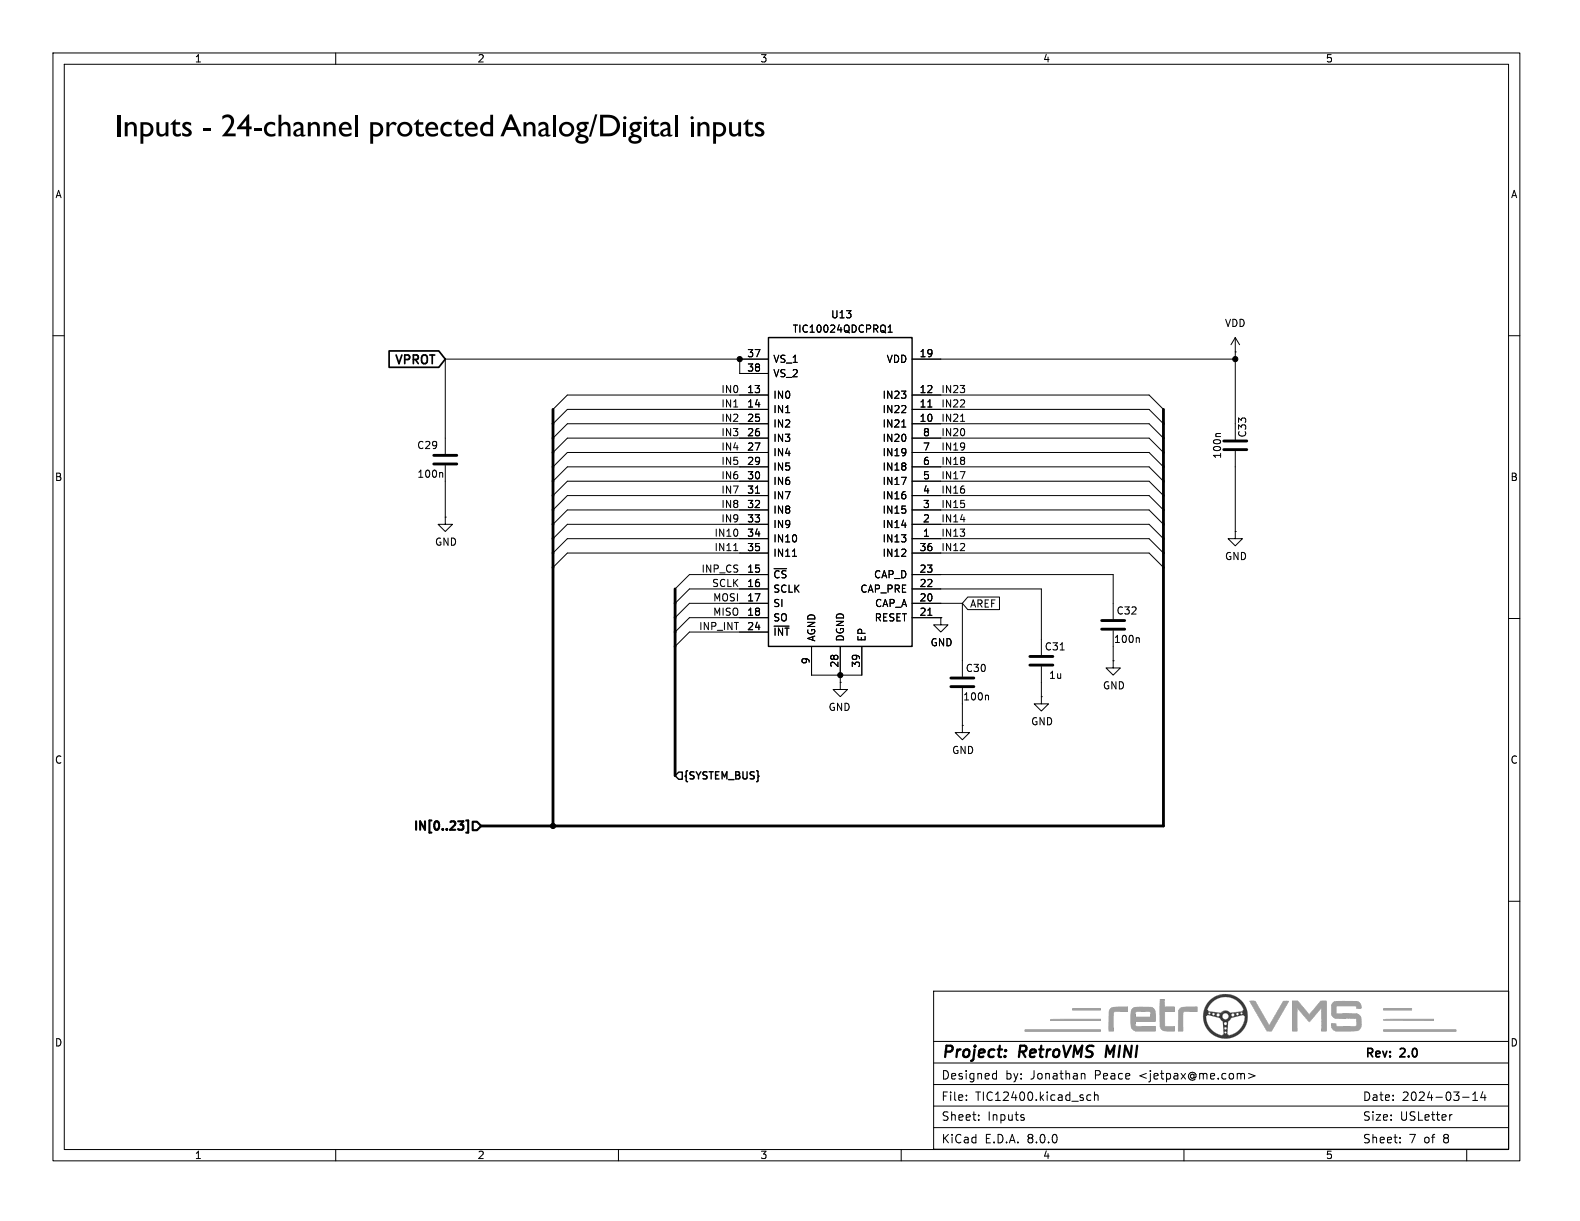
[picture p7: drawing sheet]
(kicad_sch
 (version 20231120)
 (generator "eeschema")
 (generator_version "8.0")
 (paper "USLetter")
 (title_block
  (title "RetroVMS MINI")
  (date "2024-03-14")
  (rev "2.0")
  (company "retrovms.com")
  (comment 1 "Jonathan Peace")
  (comment 2 "jetpax"))
 (lib_symbols
  (symbol "Device:C"
   (pin_numbers hide)
   (pin_names
    (offset 0.254)) (exclude_from_sim no) (in_bom yes) (on_board yes)
   (property "Reference" "C" (at 0.635 2.54 0) (effects (font (size 1.27 1.27)) (justify left)))
   (property "Value" "C" (at 0.635 -2.54 0) (effects (font (size 1.27 1.27)) (justify left)))
   (property "Footprint" "" (at 0.9652 -3.81 0) (effects (font (size 1.27 1.27)) (hide yes)))
   (property "Datasheet" "~" (at 0 0 0) (effects (font (size 1.27 1.27)) (hide yes)))
   (property "Description" "Unpolarized capacitor" (at 0 0 0) (effects (font (size 1.27 1.27)) (hide yes)))
   (symbol "C_0_1"
    (polyline (pts (xy -2.032 -0.762) (xy 2.032 -0.762)) (stroke (width 0.508) (type default)) (fill (type none)))
    (polyline (pts (xy -2.032 0.762) (xy 2.032 0.762)) (stroke (width 0.508) (type default)) (fill (type none))))
   (symbol "C_1_1"
    (pin passive line (at 0 3.81 270) (length 2.794) (name "~" (effects (font (size 1.27 1.27)))) (number "1" (effects (font (size 1.27 1.27)))))
    (pin passive line (at 0 -3.81 90) (length 2.794) (name "~" (effects (font (size 1.27 1.27)))) (number "2" (effects (font (size 1.27 1.27)))))))
  (symbol "RetroVMS:TIC12400DCPR"
   (pin_names
    (offset 0.762)) (exclude_from_sim no) (in_bom yes) (on_board yes)
   (property "Reference" "U*" (at 31.75 7.62 0) (effects (font (size 1.27 1.27)) (justify left)))
   (property "Value" "TIC12400DCPR" (at 31.75 5.08 0) (effects (font (size 1.27 1.27)) (justify left)))
   (property "Footprint" "SOP50P640X120-39N" (at 31.75 2.54 0) (effects (font (size 1.27 1.27)) (justify left) (hide yes)))
   (property "Datasheet" "http://www.ti.com/lit/gpn/tic12400" (at 31.75 0 0) (effects (font (size 1.27 1.27)) (justify left) (hide yes)))
   (property "Description" "24-Input Sensor Monitor With SPI Interface" (at 31.75 -2.54 0) (effects (font (size 1.27 1.27)) (justify left) (hide yes)))
   (property "Height" "1.2" (at 31.75 -5.08 0) (effects (font (size 1.27 1.27)) (justify left) (hide yes)))
   (property "Mouser Part Number" "595-TIC12400DCPR" (at 31.75 -7.62 0) (effects (font (size 1.27 1.27)) (justify left) (hide yes)))
   (property "Mouser Price/Stock" "https://www.mouser.co.uk/ProductDetail/Texas-Instruments/TIC12400DCPR?qs=1mbolxNpo8eZDVFvCZLlfw%3D%3D" (at 31.75 -10.16 0) (effects (font (size 1.27 1.27)) (justify left) (hide yes)))
   (property "Manufacturer_Name" "Texas Instruments" (at 31.75 -12.7 0) (effects (font (size 1.27 1.27)) (justify left) (hide yes)))
   (property "Manufacturer_Part_Number" "TIC12400DCPR" (at 31.75 -15.24 0) (effects (font (size 1.27 1.27)) (justify left) (hide yes)))
   (symbol "TIC12400DCPR_1_1"
    (rectangle (start -12.7 26.67) (end 12.7 -27.94) (stroke (width 0.254) (type default)) (fill (type background)))
    (pin passive line (at 17.78 -8.89 180) (length 5.08) (name "IN13" (effects (font (size 1.27 1.27)))) (number "1" (effects (font (size 1.27 1.27)))))
    (pin passive line (at 17.78 11.43 180) (length 5.08) (name "IN21" (effects (font (size 1.27 1.27)))) (number "10" (effects (font (size 1.27 1.27)))))
    (pin passive line (at 17.78 13.97 180) (length 5.08) (name "IN22" (effects (font (size 1.27 1.27)))) (number "11" (effects (font (size 1.27 1.27)))))
    (pin passive line (at 17.78 16.51 180) (length 5.08) (name "IN23" (effects (font (size 1.27 1.27)))) (number "12" (effects (font (size 1.27 1.27)))))
    (pin passive line (at -17.78 16.51 0) (length 5.08) (name "IN0" (effects (font (size 1.27 1.27)))) (number "13" (effects (font (size 1.27 1.27)))))
    (pin passive line (at -17.78 13.97 0) (length 5.08) (name "IN1" (effects (font (size 1.27 1.27)))) (number "14" (effects (font (size 1.27 1.27)))))
    (pin passive line (at -17.78 -15.24 0) (length 5.08) (name "~{CS}" (effects (font (size 1.27 1.27)))) (number "15" (effects (font (size 1.27 1.27)))))
    (pin passive line (at -17.78 -17.78 0) (length 5.08) (name "SCLK" (effects (font (size 1.27 1.27)))) (number "16" (effects (font (size 1.27 1.27)))))
    (pin passive line (at -17.78 -20.32 0) (length 5.08) (name "SI" (effects (font (size 1.27 1.27)))) (number "17" (effects (font (size 1.27 1.27)))))
    (pin passive line (at -17.78 -22.86 0) (length 5.08) (name "SO" (effects (font (size 1.27 1.27)))) (number "18" (effects (font (size 1.27 1.27)))))
    (pin power_in line (at 17.78 22.86 180) (length 5.08) (name "VDD" (effects (font (size 1.27 1.27)))) (number "19" (effects (font (size 1.27 1.27)))))
    (pin passive line (at 17.78 -6.35 180) (length 5.08) (name "IN14" (effects (font (size 1.27 1.27)))) (number "2" (effects (font (size 1.27 1.27)))))
    (pin passive line (at 17.78 -20.32 180) (length 5.08) (name "CAP_A" (effects (font (size 1.27 1.27)))) (number "20" (effects (font (size 1.27 1.27)))))
    (pin passive line (at 17.78 -22.86 180) (length 5.08) (name "RESET" (effects (font (size 1.27 1.27)))) (number "21" (effects (font (size 1.27 1.27)))))
    (pin passive line (at 17.78 -17.78 180) (length 5.08) (name "CAP_PRE" (effects (font (size 1.27 1.27)))) (number "22" (effects (font (size 1.27 1.27)))))
    (pin passive line (at 17.78 -15.24 180) (length 5.08) (name "CAP_D" (effects (font (size 1.27 1.27)))) (number "23" (effects (font (size 1.27 1.27)))))
    (pin passive line (at -17.78 -25.4 0) (length 5.08) (name "~{INT}" (effects (font (size 1.27 1.27)))) (number "24" (effects (font (size 1.27 1.27)))))
    (pin passive line (at -17.78 11.43 0) (length 5.08) (name "IN2" (effects (font (size 1.27 1.27)))) (number "25" (effects (font (size 1.27 1.27)))))
    (pin passive line (at -17.78 8.89 0) (length 5.08) (name "IN3" (effects (font (size 1.27 1.27)))) (number "26" (effects (font (size 1.27 1.27)))))
    (pin passive line (at -17.78 6.35 0) (length 5.08) (name "IN4" (effects (font (size 1.27 1.27)))) (number "27" (effects (font (size 1.27 1.27)))))
    (pin passive line (at 0 -33.02 90) (length 5.08) (name "DGND" (effects (font (size 1.27 1.27)))) (number "28" (effects (font (size 1.27 1.27)))))
    (pin passive line (at -17.78 3.81 0) (length 5.08) (name "IN5" (effects (font (size 1.27 1.27)))) (number "29" (effects (font (size 1.27 1.27)))))
    (pin passive line (at 17.78 -3.81 180) (length 5.08) (name "IN15" (effects (font (size 1.27 1.27)))) (number "3" (effects (font (size 1.27 1.27)))))
    (pin passive line (at -17.78 1.27 0) (length 5.08) (name "IN6" (effects (font (size 1.27 1.27)))) (number "30" (effects (font (size 1.27 1.27)))))
    (pin passive line (at -17.78 -1.27 0) (length 5.08) (name "IN7" (effects (font (size 1.27 1.27)))) (number "31" (effects (font (size 1.27 1.27)))))
    (pin passive line (at -17.78 -3.81 0) (length 5.08) (name "IN8" (effects (font (size 1.27 1.27)))) (number "32" (effects (font (size 1.27 1.27)))))
    (pin passive line (at -17.78 -6.35 0) (length 5.08) (name "IN9" (effects (font (size 1.27 1.27)))) (number "33" (effects (font (size 1.27 1.27)))))
    (pin passive line (at -17.78 -8.89 0) (length 5.08) (name "IN10" (effects (font (size 1.27 1.27)))) (number "34" (effects (font (size 1.27 1.27)))))
    (pin passive line (at -17.78 -11.43 0) (length 5.08) (name "IN11" (effects (font (size 1.27 1.27)))) (number "35" (effects (font (size 1.27 1.27)))))
    (pin passive line (at 17.78 -11.43 180) (length 5.08) (name "IN12" (effects (font (size 1.27 1.27)))) (number "36" (effects (font (size 1.27 1.27)))))
    (pin power_in line (at -17.78 22.86 0) (length 5.08) (name "VS_1" (effects (font (size 1.27 1.27)))) (number "37" (effects (font (size 1.27 1.27)))))
    (pin power_in line (at -17.78 20.32 0) (length 5.08) (name "VS_2" (effects (font (size 1.27 1.27)))) (number "38" (effects (font (size 1.27 1.27)))))
    (pin passive line (at 3.81 -33.02 90) (length 5.08) (name "EP" (effects (font (size 1.27 1.27)))) (number "39" (effects (font (size 1.27 1.27)))))
    (pin passive line (at 17.78 -1.27 180) (length 5.08) (name "IN16" (effects (font (size 1.27 1.27)))) (number "4" (effects (font (size 1.27 1.27)))))
    (pin passive line (at 17.78 1.27 180) (length 5.08) (name "IN17" (effects (font (size 1.27 1.27)))) (number "5" (effects (font (size 1.27 1.27)))))
    (pin passive line (at 17.78 3.81 180) (length 5.08) (name "IN18" (effects (font (size 1.27 1.27)))) (number "6" (effects (font (size 1.27 1.27)))))
    (pin passive line (at 17.78 6.35 180) (length 5.08) (name "IN19" (effects (font (size 1.27 1.27)))) (number "7" (effects (font (size 1.27 1.27)))))
    (pin passive line (at 17.78 8.89 180) (length 5.08) (name "IN20" (effects (font (size 1.27 1.27)))) (number "8" (effects (font (size 1.27 1.27)))))
    (pin passive line (at -5.08 -33.02 90) (length 5.08) (name "AGND" (effects (font (size 1.27 1.27)))) (number "9" (effects (font (size 1.27 1.27)))))))
  (symbol "power:GND"
   (power)
   (pin_numbers hide)
   (pin_names
    (offset 0) hide) (exclude_from_sim no) (in_bom yes) (on_board yes)
   (property "Reference" "#PWR" (at 0 -6.35 0) (effects (font (size 1.27 1.27)) (hide yes)))
   (property "Value" "GND" (at 0 -3.81 0) (effects (font (size 1.27 1.27))))
   (property "Footprint" "" (at 0 0 0) (effects (font (size 1.27 1.27)) (hide yes)))
   (property "Datasheet" "" (at 0 0 0) (effects (font (size 1.27 1.27)) (hide yes)))
   (property "Description" "Power symbol creates a global label with name \"GND\" , ground" (at 0 0 0) (effects (font (size 1.27 1.27)) (hide yes)))
   (symbol "GND_0_1"
    (polyline (pts (xy 0 0) (xy 0 -1.27) (xy 1.27 -1.27) (xy 0 -2.54) (xy -1.27 -1.27) (xy 0 -1.27)) (stroke (width 0) (type default)) (fill (type none))))
   (symbol "GND_1_1"
    (pin power_in line (at 0 0 270) (length 0) (name "~" (effects (font (size 1.27 1.27)))) (number "1" (effects (font (size 1.27 1.27)))))))
  (symbol "power:VDD"
   (power)
   (pin_numbers hide)
   (pin_names
    (offset 0) hide) (exclude_from_sim no) (in_bom yes) (on_board yes)
   (property "Reference" "#PWR" (at 0 -3.81 0) (effects (font (size 1.27 1.27)) (hide yes)))
   (property "Value" "VDD" (at 0 3.556 0) (effects (font (size 1.27 1.27))))
   (property "Footprint" "" (at 0 0 0) (effects (font (size 1.27 1.27)) (hide yes)))
   (property "Datasheet" "" (at 0 0 0) (effects (font (size 1.27 1.27)) (hide yes)))
   (property "Description" "Power symbol creates a global label with name \"VDD\"" (at 0 0 0) (effects (font (size 1.27 1.27)) (hide yes)))
   (symbol "VDD_0_1"
    (polyline (pts (xy -0.762 1.27) (xy 0 2.54)) (stroke (width 0) (type default)) (fill (type none)))
    (polyline (pts (xy 0 0) (xy 0 2.54)) (stroke (width 0) (type default)) (fill (type none)))
    (polyline (pts (xy 0 2.54) (xy 0.762 1.27)) (stroke (width 0) (type default)) (fill (type none))))
   (symbol "VDD_1_1"
    (pin power_in line (at 0 0 90) (length 0) (name "~" (effects (font (size 1.27 1.27)))) (number "1" (effects (font (size 1.27 1.27))))))))
 (junction
  (at 148.59 119.38)
  (diameter 0)
  (color 0 0 0 0))
 (junction
  (at 97.79 146.05)
  (diameter 0)
  (color 0 0 0 0))
 (junction
  (at 130.81 63.5)
  (diameter 0)
  (color 0 0 0 0))
 (junction
  (at 218.44 63.5)
  (diameter 0)
  (color 0 0 0 0))
 (bus_entry
  (at 97.79 82.55)
  (size 2.54 -2.54)
  (stroke (width 0) (type default)))
 (bus_entry
  (at 203.2 82.55)
  (size 2.54 2.54)
  (stroke (width 0) (type default)))
 (bus_entry
  (at 203.2 90.17)
  (size 2.54 2.54)
  (stroke (width 0) (type default)))
 (bus_entry
  (at 203.2 92.71)
  (size 2.54 2.54)
  (stroke (width 0) (type default)))
 (bus_entry
  (at 97.79 85.09)
  (size 2.54 -2.54)
  (stroke (width 0) (type default)))
 (bus_entry
  (at 203.2 80.01)
  (size 2.54 2.54)
  (stroke (width 0) (type default)))
 (bus_entry
  (at 203.2 77.47)
  (size 2.54 2.54)
  (stroke (width 0) (type default)))
 (bus_entry
  (at 119.38 114.3)
  (size 2.54 -2.54)
  (stroke (width 0) (type default)))
 (bus_entry
  (at 97.79 100.33)
  (size 2.54 -2.54)
  (stroke (width 0) (type default)))
 (bus_entry
  (at 203.2 97.79)
  (size 2.54 2.54)
  (stroke (width 0) (type default)))
 (bus_entry
  (at 97.79 87.63)
  (size 2.54 -2.54)
  (stroke (width 0) (type default)))
 (bus_entry
  (at 97.79 77.47)
  (size 2.54 -2.54)
  (stroke (width 0) (type default)))
 (bus_entry
  (at 97.79 92.71)
  (size 2.54 -2.54)
  (stroke (width 0) (type default)))
 (bus_entry
  (at 97.79 80.01)
  (size 2.54 -2.54)
  (stroke (width 0) (type default)))
 (bus_entry
  (at 97.79 90.17)
  (size 2.54 -2.54)
  (stroke (width 0) (type default)))
 (bus_entry
  (at 203.2 87.63)
  (size 2.54 2.54)
  (stroke (width 0) (type default)))
 (bus_entry
  (at 203.2 72.39)
  (size 2.54 2.54)
  (stroke (width 0) (type default)))
 (bus_entry
  (at 119.38 109.22)
  (size 2.54 -2.54)
  (stroke (width 0) (type default)))
 (bus_entry
  (at 203.2 74.93)
  (size 2.54 2.54)
  (stroke (width 0) (type default)))
 (bus_entry
  (at 119.38 111.76)
  (size 2.54 -2.54)
  (stroke (width 0) (type default)))
 (bus_entry
  (at 203.2 95.25)
  (size 2.54 2.54)
  (stroke (width 0) (type default)))
 (bus_entry
  (at 97.79 72.39)
  (size 2.54 -2.54)
  (stroke (width 0) (type default)))
 (bus_entry
  (at 119.38 104.14)
  (size 2.54 -2.54)
  (stroke (width 0) (type default)))
 (bus_entry
  (at 119.38 106.68)
  (size 2.54 -2.54)
  (stroke (width 0) (type default)))
 (bus_entry
  (at 97.79 97.79)
  (size 2.54 -2.54)
  (stroke (width 0) (type default)))
 (bus_entry
  (at 203.2 69.85)
  (size 2.54 2.54)
  (stroke (width 0) (type default)))
 (bus_entry
  (at 100.33 72.39)
  (size -2.54 2.54)
  (stroke (width 0) (type default)))
 (bus_entry
  (at 97.79 95.25)
  (size 2.54 -2.54)
  (stroke (width 0) (type default)))
 (bus_entry
  (at 203.2 85.09)
  (size 2.54 2.54)
  (stroke (width 0) (type default)))
 (wire
  (pts (xy 100.33 90.17) (xy 130.81 90.17))
  (stroke (width 0) (type default)))
 (wire
  (pts (xy 166.37 63.5) (xy 218.44 63.5))
  (stroke (width 0) (type default)))
 (bus
  (pts (xy 85.09 146.05) (xy 97.79 146.05))
  (stroke (width 0.5) (type default)))
 (bus
  (pts (xy 205.74 95.25) (xy 205.74 97.79))
  (stroke (width 0.5) (type default)))
 (wire
  (pts (xy 166.37 106.68) (xy 170.18 106.68))
  (stroke (width 0) (type default)))
 (wire
  (pts (xy 184.15 104.14) (xy 184.15 113.03))
  (stroke (width 0) (type default)))
 (wire
  (pts (xy 100.33 95.25) (xy 130.81 95.25))
  (stroke (width 0) (type default)))
 (wire
  (pts (xy 218.44 62.23) (xy 218.44 63.5))
  (stroke (width 0) (type default)))
 (bus
  (pts (xy 97.79 72.39) (xy 97.79 74.93))
  (stroke (width 0.5) (type default)))
 (bus
  (pts (xy 119.38 109.22) (xy 119.38 111.76))
  (stroke (width 0.5) (type default)))
 (bus
  (pts (xy 97.79 90.17) (xy 97.79 92.71))
  (stroke (width 0.5) (type default)))
 (bus
  (pts (xy 97.79 82.55) (xy 97.79 85.09))
  (stroke (width 0.5) (type default)))
 (wire
  (pts (xy 184.15 120.65) (xy 184.15 123.19))
  (stroke (width 0) (type default)))
 (wire
  (pts (xy 166.37 85.09) (xy 203.2 85.09))
  (stroke (width 0) (type default)))
 (wire
  (pts (xy 148.59 119.38) (xy 152.4 119.38))
  (stroke (width 0) (type default)))
 (wire
  (pts (xy 166.37 69.85) (xy 203.2 69.85))
  (stroke (width 0) (type default)))
 (bus
  (pts (xy 205.74 87.63) (xy 205.74 90.17))
  (stroke (width 0.5) (type default)))
 (wire
  (pts (xy 166.37 90.17) (xy 203.2 90.17))
  (stroke (width 0) (type default)))
 (bus
  (pts (xy 97.79 77.47) (xy 97.79 80.01))
  (stroke (width 0.5) (type default)))
 (wire
  (pts (xy 130.81 63.5) (xy 130.81 66.04))
  (stroke (width 0) (type default)))
 (bus
  (pts (xy 205.74 90.17) (xy 205.74 92.71))
  (stroke (width 0.5) (type default)))
 (wire
  (pts (xy 121.92 101.6) (xy 130.81 101.6))
  (stroke (width 0) (type default)))
 (wire
  (pts (xy 170.18 106.68) (xy 170.18 116.84))
  (stroke (width 0) (type default)))
 (bus
  (pts (xy 97.79 97.79) (xy 97.79 100.33))
  (stroke (width 0.5) (type default)))
 (bus
  (pts (xy 119.38 114.3) (xy 119.38 137.16))
  (stroke (width 0.5) (type default)))
 (wire
  (pts (xy 100.33 92.71) (xy 130.81 92.71))
  (stroke (width 0) (type default)))
 (bus
  (pts (xy 119.38 106.68) (xy 119.38 109.22))
  (stroke (width 0.5) (type default)))
 (wire
  (pts (xy 121.92 111.76) (xy 130.81 111.76))
  (stroke (width 0) (type default)))
 (wire
  (pts (xy 218.44 82.55) (xy 218.44 93.98))
  (stroke (width 0) (type default)))
 (bus
  (pts (xy 97.79 85.09) (xy 97.79 87.63))
  (stroke (width 0.5) (type default)))
 (wire
  (pts (xy 121.92 104.14) (xy 130.81 104.14))
  (stroke (width 0) (type default)))
 (wire
  (pts (xy 100.33 97.79) (xy 130.81 97.79))
  (stroke (width 0) (type default)))
 (wire
  (pts (xy 78.74 63.5) (xy 130.81 63.5))
  (stroke (width 0) (type default)))
 (bus
  (pts (xy 97.79 80.01) (xy 97.79 82.55))
  (stroke (width 0.5) (type default)))
 (wire
  (pts (xy 78.74 63.5) (xy 78.74 77.47))
  (stroke (width 0) (type default)))
 (wire
  (pts (xy 166.37 87.63) (xy 203.2 87.63))
  (stroke (width 0) (type default)))
 (bus
  (pts (xy 97.79 87.63) (xy 97.79 90.17))
  (stroke (width 0.5) (type default)))
 (bus
  (pts (xy 205.74 77.47) (xy 205.74 80.01))
  (stroke (width 0.5) (type default)))
 (wire
  (pts (xy 100.33 80.01) (xy 130.81 80.01))
  (stroke (width 0) (type default)))
 (wire
  (pts (xy 143.51 119.38) (xy 148.59 119.38))
  (stroke (width 0) (type default)))
 (wire
  (pts (xy 166.37 95.25) (xy 203.2 95.25))
  (stroke (width 0) (type default)))
 (bus
  (pts (xy 205.74 85.09) (xy 205.74 87.63))
  (stroke (width 0.5) (type default)))
 (wire
  (pts (xy 166.37 104.14) (xy 184.15 104.14))
  (stroke (width 0) (type default)))
 (wire
  (pts (xy 100.33 85.09) (xy 130.81 85.09))
  (stroke (width 0) (type default)))
 (bus
  (pts (xy 119.38 104.14) (xy 119.38 106.68))
  (stroke (width 0.5) (type default)))
 (wire
  (pts (xy 100.33 87.63) (xy 130.81 87.63))
  (stroke (width 0) (type default)))
 (wire
  (pts (xy 166.37 80.01) (xy 203.2 80.01))
  (stroke (width 0) (type default)))
 (bus
  (pts (xy 205.74 82.55) (xy 205.74 85.09))
  (stroke (width 0.5) (type default)))
 (wire
  (pts (xy 196.85 101.6) (xy 196.85 106.68))
  (stroke (width 0) (type default)))
 (bus
  (pts (xy 205.74 92.71) (xy 205.74 95.25))
  (stroke (width 0.5) (type default)))
 (bus
  (pts (xy 205.74 74.93) (xy 205.74 77.47))
  (stroke (width 0.5) (type default)))
 (wire
  (pts (xy 100.33 74.93) (xy 130.81 74.93))
  (stroke (width 0) (type default)))
 (wire
  (pts (xy 121.92 109.22) (xy 130.81 109.22))
  (stroke (width 0) (type default)))
 (wire
  (pts (xy 166.37 74.93) (xy 203.2 74.93))
  (stroke (width 0) (type default)))
 (wire
  (pts (xy 166.37 82.55) (xy 203.2 82.55))
  (stroke (width 0) (type default)))
 (wire
  (pts (xy 78.74 85.09) (xy 78.74 91.44))
  (stroke (width 0) (type default)))
 (wire
  (pts (xy 100.33 77.47) (xy 130.81 77.47))
  (stroke (width 0) (type default)))
 (wire
  (pts (xy 218.44 63.5) (xy 218.44 74.93))
  (stroke (width 0) (type default)))
 (bus
  (pts (xy 97.79 92.71) (xy 97.79 95.25))
  (stroke (width 0.5) (type default)))
 (bus
  (pts (xy 205.74 100.33) (xy 205.74 146.05))
  (stroke (width 0.5) (type default)))
 (wire
  (pts (xy 100.33 69.85) (xy 130.81 69.85))
  (stroke (width 0) (type default)))
 (wire
  (pts (xy 166.37 101.6) (xy 196.85 101.6))
  (stroke (width 0) (type default)))
 (bus
  (pts (xy 97.79 74.93) (xy 97.79 77.47))
  (stroke (width 0.5) (type default)))
 (bus
  (pts (xy 97.79 100.33) (xy 97.79 146.05))
  (stroke (width 0.5) (type default)))
 (wire
  (pts (xy 196.85 114.3) (xy 196.85 116.84))
  (stroke (width 0) (type default)))
 (bus
  (pts (xy 97.79 95.25) (xy 97.79 97.79))
  (stroke (width 0.5) (type default)))
 (wire
  (pts (xy 100.33 82.55) (xy 130.81 82.55))
  (stroke (width 0) (type default)))
 (wire
  (pts (xy 166.37 92.71) (xy 203.2 92.71))
  (stroke (width 0) (type default)))
 (bus
  (pts (xy 205.74 97.79) (xy 205.74 100.33))
  (stroke (width 0.5) (type default)))
 (wire
  (pts (xy 166.37 72.39) (xy 203.2 72.39))
  (stroke (width 0) (type default)))
 (bus
  (pts (xy 97.79 146.05) (xy 205.74 146.05))
  (stroke (width 0.5) (type default)))
 (wire
  (pts (xy 100.33 72.39) (xy 130.81 72.39))
  (stroke (width 0) (type default)))
 (bus
  (pts (xy 205.74 72.39) (xy 205.74 74.93))
  (stroke (width 0.5) (type default)))
 (bus
  (pts (xy 205.74 80.01) (xy 205.74 82.55))
  (stroke (width 0.5) (type default)))
 (wire
  (pts (xy 166.37 97.79) (xy 203.2 97.79))
  (stroke (width 0) (type default)))
 (wire
  (pts (xy 121.92 106.68) (xy 130.81 106.68))
  (stroke (width 0) (type default)))
 (wire
  (pts (xy 148.59 120.65) (xy 148.59 119.38))
  (stroke (width 0) (type default)))
 (bus
  (pts (xy 119.38 111.76) (xy 119.38 114.3))
  (stroke (width 0.5) (type default)))
 (wire
  (pts (xy 170.18 124.46) (xy 170.18 128.27))
  (stroke (width 0) (type default)))
 (polyline
  (pts (xy -10.16 41.275) (xy -9.525 41.275))
  (stroke (width 0) (type default)))
 (wire
  (pts (xy 166.37 77.47) (xy 203.2 77.47))
  (stroke (width 0) (type default)))
 (text "Inputs - 24-channel protected Analog/Digital inputs"
  (exclude_from_sim no)
  (at 20.32 26.035 0)
  (effects (font
    (face "Gill Sans") (size 4 4)) (justify left bottom)))
 (label "IN3"
  (at 130.81 77.47 180)
  (fields_autoplaced yes)
  (effects (font (size 1.27 1.27)) (justify right bottom)))
 (label "IN13"
  (at 166.37 95.25 0)
  (fields_autoplaced yes)
  (effects (font (size 1.27 1.27)) (justify left bottom)))
 (label "INP_INT"
  (at 130.81 111.76 180)
  (fields_autoplaced yes)
  (effects (font (size 1.27 1.27)) (justify right bottom)))
 (label "IN18"
  (at 166.37 82.55 0)
  (fields_autoplaced yes)
  (effects (font (size 1.27 1.27)) (justify left bottom)))
 (label "IN15"
  (at 166.37 90.17 0)
  (fields_autoplaced yes)
  (effects (font (size 1.27 1.27)) (justify left bottom)))
 (label "IN1"
  (at 130.81 72.39 180)
  (fields_autoplaced yes)
  (effects (font (size 1.27 1.27)) (justify right bottom)))
 (label "IN12"
  (at 166.37 97.79 0)
  (fields_autoplaced yes)
  (effects (font (size 1.27 1.27)) (justify left bottom)))
 (label "IN23"
  (at 166.37 69.85 0)
  (fields_autoplaced yes)
  (effects (font (size 1.27 1.27)) (justify left bottom)))
 (label "IN14"
  (at 166.37 92.71 0)
  (fields_autoplaced yes)
  (effects (font (size 1.27 1.27)) (justify left bottom)))
 (label "IN17"
  (at 166.37 85.09 0)
  (fields_autoplaced yes)
  (effects (font (size 1.27 1.27)) (justify left bottom)))
 (label "SCLK"
  (at 130.81 104.14 180)
  (fields_autoplaced yes)
  (effects (font (size 1.27 1.27)) (justify right bottom)))
 (label "IN2"
  (at 130.81 74.93 180)
  (fields_autoplaced yes)
  (effects (font (size 1.27 1.27)) (justify right bottom)))
 (label "IN10"
  (at 130.81 95.25 180)
  (fields_autoplaced yes)
  (effects (font (size 1.27 1.27)) (justify right bottom)))
 (label "MOSI"
  (at 130.81 106.68 180)
  (fields_autoplaced yes)
  (effects (font (size 1.27 1.27)) (justify right bottom)))
 (label "IN9"
  (at 130.81 92.71 180)
  (fields_autoplaced yes)
  (effects (font (size 1.27 1.27)) (justify right bottom)))
 (label "IN22"
  (at 166.37 72.39 0)
  (fields_autoplaced yes)
  (effects (font (size 1.27 1.27)) (justify left bottom)))
 (label "MISO"
  (at 130.81 109.22 180)
  (fields_autoplaced yes)
  (effects (font (size 1.27 1.27)) (justify right bottom)))
 (label "IN6"
  (at 130.81 85.09 180)
  (fields_autoplaced yes)
  (effects (font (size 1.27 1.27)) (justify right bottom)))
 (label "IN16"
  (at 166.37 87.63 0)
  (fields_autoplaced yes)
  (effects (font (size 1.27 1.27)) (justify left bottom)))
 (label "IN21"
  (at 166.37 74.93 0)
  (fields_autoplaced yes)
  (effects (font (size 1.27 1.27)) (justify left bottom)))
 (label "IN8"
  (at 130.81 90.17 180)
  (fields_autoplaced yes)
  (effects (font (size 1.27 1.27)) (justify right bottom)))
 (label "IN20"
  (at 166.37 77.47 0)
  (fields_autoplaced yes)
  (effects (font (size 1.27 1.27)) (justify left bottom)))
 (label "IN4"
  (at 130.81 80.01 180)
  (fields_autoplaced yes)
  (effects (font (size 1.27 1.27)) (justify right bottom)))
 (label "IN7"
  (at 130.81 87.63 180)
  (fields_autoplaced yes)
  (effects (font (size 1.27 1.27)) (justify right bottom)))
 (label "IN5"
  (at 130.81 82.55 180)
  (fields_autoplaced yes)
  (effects (font (size 1.27 1.27)) (justify right bottom)))
 (label "INP_CS"
  (at 130.81 101.6 180)
  (fields_autoplaced yes)
  (effects (font (size 1.27 1.27)) (justify right bottom)))
 (label "IN0"
  (at 130.81 69.85 180)
  (fields_autoplaced yes)
  (effects (font (size 1.27 1.27)) (justify right bottom)))
 (label "IN19"
  (at 166.37 80.01 0)
  (fields_autoplaced yes)
  (effects (font (size 1.27 1.27)) (justify left bottom)))
 (label "IN11"
  (at 130.81 97.79 180)
  (fields_autoplaced yes)
  (effects (font (size 1.27 1.27)) (justify right bottom)))
 (global_label "VPROT"
  (shape input)
  (at 78.74 63.5 180)
  (fields_autoplaced yes)
  (effects (font (size 1.524 1.524) (thickness 0.3048)
    (bold yes)) (justify right))
  (property "Intersheetrefs" "${INTERSHEET_REFS}" (at -33.02 10.16 0) (effects (font (size 1.27 1.27)) (hide yes))))
 (global_label "AREF"
  (shape input)
  (at 170.18 106.68 0)
  (fields_autoplaced yes)
  (effects (font (size 1.27 1.27)) (justify left))
  (property "Intersheetrefs" "${INTERSHEET_REFS}" (at 177.682 106.68 0) (effects (font (size 1.27 1.27)) (justify left) (hide yes))))
 (hierarchical_label "{SYSTEM_BUS}"
  (shape input)
  (at 119.38 137.16 0)
  (fields_autoplaced yes)
  (effects (font (size 1.27 1.27) (thickness 0.254)
    (bold yes)) (justify left)))
 (hierarchical_label "IN[0..23]"
  (shape input)
  (at 85.09 146.05 180)
  (fields_autoplaced yes)
  (effects (font (size 1.5 1.5) (thickness 0.4)
    (bold yes)) (justify right)))
 (symbol
  (lib_id "power:VDD")
  (at 218.44 62.23 0)
  (unit 1)
  (exclude_from_sim no)
  (in_bom yes)
  (on_board yes)
  (dnp no)
  (fields_autoplaced yes)
  (property "Reference" "#PWR0117" (at 218.44 66.04 0) (effects (font (size 1.27 1.27)) (hide yes)))
  (property "Value" "VDD" (at 218.44 57.15 0) (effects (font (size 1.27 1.27))))
  (property "Footprint" "" (at 218.44 62.23 0) (effects (font (size 1.27 1.27)) (hide yes)))
  (property "Datasheet" "" (at 218.44 62.23 0) (effects (font (size 1.27 1.27)) (hide yes)))
  (property "Description" "Power symbol creates a global label with name \"VDD\"" (at 218.44 62.23 0) (effects (font (size 1.27 1.27)) (hide yes)))
  (pin "1")
  (instances (project "retrovms" (path "" (reference "#PWR0117") (unit 1)))))
 (symbol
  (lib_id "Device:C")
  (at 218.44 78.74 0)
  (unit 1)
  (exclude_from_sim no)
  (in_bom yes)
  (on_board yes)
  (dnp no)
  (property "Reference" "C33" (at 219.71 77.47 90) (effects (font (size 1.27 1.27)) (justify left)))
  (property "Value" "100n" (at 215.265 78.74 90) (effects (font (size 1.27 1.27))))
  (property "Footprint" "Capacitor_SMD:C_0603_1608Metric" (at 219.4052 82.55 0) (effects (font (size 1.27 1.27)) (hide yes)))
  (property "Datasheet" "~" (at 218.44 78.74 0) (effects (font (size 1.27 1.27)) (hide yes)))
  (property "Description" "" (at 218.44 78.74 0) (effects (font (size 1.27 1.27)) (hide yes)))
  (property "Part #" "CGA3E3X7R1H474K080AE" (at 15.24 378.46 0) (effects (font (size 1.27 1.27)) (hide yes)))
  (property "Manufacturer" "TDK" (at 15.24 378.46 0) (effects (font (size 1.27 1.27)) (hide yes)))
  (property "LCSC" "C14663" (at 218.44 78.74 0) (effects (font (size 1.27 1.27)) (hide yes)))
  (property "LCSC_ext" "0" (at 218.44 78.74 0) (effects (font (size 1.27 1.27)) (hide yes)))
  (pin "1")
  (pin "2")
  (instances (project "retrovms" (path "" (reference "C33") (unit 1)))))
 (symbol
  (lib_id "Device:C")
  (at 184.15 116.84 0)
  (unit 1)
  (exclude_from_sim no)
  (in_bom yes)
  (on_board yes)
  (dnp no)
  (property "Reference" "C31" (at 184.6417 114.3496 0) (effects (font (size 1.27 1.27)) (justify left)))
  (property "Value" "1u" (at 186.69 119.38 0) (effects (font (size 1.27 1.27))))
  (property "Footprint" "Capacitor_SMD:C_0603_1608Metric" (at 185.1152 120.65 0) (effects (font (size 1.27 1.27)) (hide yes)))
  (property "Datasheet" "~" (at 184.15 116.84 0) (effects (font (size 1.27 1.27)) (hide yes)))
  (property "Description" "" (at 184.15 116.84 0) (effects (font (size 1.27 1.27)) (hide yes)))
  (property "Part #" "CGA3E3X7R1H474K080AE" (at -19.05 416.56 0) (effects (font (size 1.27 1.27)) (hide yes)))
  (property "Manufacturer" "TDK" (at -19.05 416.56 0) (effects (font (size 1.27 1.27)) (hide yes)))
  (property "LCSC" "C15849" (at 184.15 116.84 0) (effects (font (size 1.27 1.27)) (hide yes)))
  (property "LCSC_ext" "0" (at 184.15 116.84 0) (effects (font (size 1.27 1.27)) (hide yes)))
  (pin "1")
  (pin "2")
  (instances (project "retrovms" (path "" (reference "C31") (unit 1)))))
 (symbol
  (lib_id "power:GND")
  (at 196.85 116.84 0)
  (unit 1)
  (exclude_from_sim no)
  (in_bom yes)
  (on_board yes)
  (dnp no)
  (property "Reference" "#PWR0116" (at 196.85 123.19 0) (effects (font (size 1.27 1.27)) (hide yes)))
  (property "Value" "GND" (at 196.977 121.2342 0) (effects (font (size 1.27 1.27))))
  (property "Footprint" "" (at 196.85 116.84 0) (effects (font (size 1.27 1.27)) (hide yes)))
  (property "Datasheet" "" (at 196.85 116.84 0) (effects (font (size 1.27 1.27)) (hide yes)))
  (property "Description" "Power symbol creates a global label with name \"GND\" , ground" (at 196.85 116.84 0) (effects (font (size 1.27 1.27)) (hide yes)))
  (pin "1")
  (instances (project "retrovms" (path "" (reference "#PWR0116") (unit 1)))))
 (symbol
  (lib_id "power:GND")
  (at 218.44 93.98 0)
  (unit 1)
  (exclude_from_sim no)
  (in_bom yes)
  (on_board yes)
  (dnp no)
  (property "Reference" "#PWR0118" (at 218.44 100.33 0) (effects (font (size 1.27 1.27)) (hide yes)))
  (property "Value" "GND" (at 218.567 98.3742 0) (effects (font (size 1.27 1.27))))
  (property "Footprint" "" (at 218.44 93.98 0) (effects (font (size 1.27 1.27)) (hide yes)))
  (property "Datasheet" "" (at 218.44 93.98 0) (effects (font (size 1.27 1.27)) (hide yes)))
  (property "Description" "Power symbol creates a global label with name \"GND\" , ground" (at 218.44 93.98 0) (effects (font (size 1.27 1.27)) (hide yes)))
  (pin "1")
  (instances (project "retrovms" (path "" (reference "#PWR0118") (unit 1)))))
 (symbol
  (lib_id "power:GND")
  (at 148.59 120.65 0)
  (mirror y)
  (unit 1)
  (exclude_from_sim no)
  (in_bom yes)
  (on_board yes)
  (dnp no)
  (property "Reference" "#PWR0112" (at 148.59 127 0) (effects (font (size 1.27 1.27)) (hide yes)))
  (property "Value" "GND" (at 148.463 125.0442 0) (effects (font (size 1.27 1.27))))
  (property "Footprint" "" (at 148.59 120.65 0) (effects (font (size 1.27 1.27)) (hide yes)))
  (property "Datasheet" "" (at 148.59 120.65 0) (effects (font (size 1.27 1.27)) (hide yes)))
  (property "Description" "Power symbol creates a global label with name \"GND\" , ground" (at 148.59 120.65 0) (effects (font (size 1.27 1.27)) (hide yes)))
  (pin "1")
  (instances (project "retrovms" (path "" (reference "#PWR0112") (unit 1))) (project "proteus" (path "" (reference "#PWR0254") (unit 1)))))
 (symbol
  (lib_id "power:GND")
  (at 166.37 109.22 0)
  (unit 1)
  (exclude_from_sim no)
  (in_bom yes)
  (on_board yes)
  (dnp no)
  (property "Reference" "#PWR0113" (at 166.37 115.57 0) (effects (font (size 1.27 1.27)) (hide yes)))
  (property "Value" "GND" (at 166.497 113.6142 0) (effects (font (size 1.27 1.27))))
  (property "Footprint" "" (at 166.37 109.22 0) (effects (font (size 1.27 1.27)) (hide yes)))
  (property "Datasheet" "" (at 166.37 109.22 0) (effects (font (size 1.27 1.27)) (hide yes)))
  (property "Description" "Power symbol creates a global label with name \"GND\" , ground" (at 166.37 109.22 0) (effects (font (size 1.27 1.27)) (hide yes)))
  (pin "1")
  (instances (project "retrovms" (path "" (reference "#PWR0113") (unit 1)))))
 (symbol
  (lib_id "RetroVMS:TIC12400DCPR")
  (at 148.59 86.36 0)
  (unit 1)
  (exclude_from_sim no)
  (in_bom yes)
  (on_board yes)
  (dnp no)
  (property "Reference" "U13" (at 148.844 55.626 0) (effects (font (size 1.27 1.27))))
  (property "Value" "TIC10024QDCPRQ1" (at 149.098 58.166 0) (effects (font (size 1.27 1.27))))
  (property "Footprint" "retrovms_lib:SOP50P640X120-39N" (at 180.34 83.82 0) (effects (font (size 1.27 1.27)) (justify left) (hide yes)))
  (property "Datasheet" "http://www.ti.com/lit/gpn/tic12400" (at 180.34 86.36 0) (effects (font (size 1.27 1.27)) (justify left) (hide yes)))
  (property "Description" "24-Input Sensor Monitor With SPI Interface" (at 180.34 88.9 0) (effects (font (size 1.27 1.27)) (justify left) (hide yes)))
  (property "Height" "1.2" (at 180.34 91.44 0) (effects (font (size 1.27 1.27)) (justify left) (hide yes)))
  (property "Manufacturer_Name" "Texas Instruments" (at 180.34 99.06 0) (effects (font (size 1.27 1.27)) (justify left) (hide yes)))
  (property "Manufacturer_Part_Number" "TIC12400DCPR" (at 180.34 101.6 0) (effects (font (size 1.27 1.27)) (justify left) (hide yes)))
  (property "LCSC" "C2652907" (at 180.34 581.28 0) (effects (font (size 1.27 1.27)) (justify left top) (hide yes)))
  (property "LCSC_ext" "1" (at 148.59 86.36 0) (effects (font (size 1.27 1.27)) (hide yes)))
  (property "Untitled Field" "" (at 148.59 86.36 0) (effects (font (size 1.27 1.27)) (hide yes)))
  (pin "1")
  (pin "10")
  (pin "11")
  (pin "12")
  (pin "13")
  (pin "14")
  (pin "15")
  (pin "16")
  (pin "17")
  (pin "18")
  (pin "19")
  (pin "2")
  (pin "20")
  (pin "21")
  (pin "22")
  (pin "23")
  (pin "24")
  (pin "25")
  (pin "26")
  (pin "27")
  (pin "28")
  (pin "29")
  (pin "3")
  (pin "30")
  (pin "31")
  (pin "32")
  (pin "33")
  (pin "34")
  (pin "35")
  (pin "36")
  (pin "37")
  (pin "38")
  (pin "39")
  (pin "4")
  (pin "5")
  (pin "6")
  (pin "7")
  (pin "8")
  (pin "9")
  (instances (project "retrovms" (path "" (reference "U13") (unit 1)))))
 (symbol
  (lib_id "Device:C")
  (at 196.85 110.49 0)
  (unit 1)
  (exclude_from_sim no)
  (in_bom yes)
  (on_board yes)
  (dnp no)
  (property "Reference" "C32" (at 197.3417 107.9996 0) (effects (font (size 1.27 1.27)) (justify left)))
  (property "Value" "100n" (at 199.39 113.03 0) (effects (font (size 1.27 1.27))))
  (property "Footprint" "Capacitor_SMD:C_0603_1608Metric" (at 197.8152 114.3 0) (effects (font (size 1.27 1.27)) (hide yes)))
  (property "Datasheet" "~" (at 196.85 110.49 0) (effects (font (size 1.27 1.27)) (hide yes)))
  (property "Description" "" (at 196.85 110.49 0) (effects (font (size 1.27 1.27)) (hide yes)))
  (property "Part #" "CGA3E3X7R1H474K080AE" (at -6.35 410.21 0) (effects (font (size 1.27 1.27)) (hide yes)))
  (property "Manufacturer" "TDK" (at -6.35 410.21 0) (effects (font (size 1.27 1.27)) (hide yes)))
  (property "LCSC" "C14663" (at 196.85 110.49 0) (effects (font (size 1.27 1.27)) (hide yes)))
  (property "LCSC_ext" "0" (at 196.85 110.49 0) (effects (font (size 1.27 1.27)) (hide yes)))
  (pin "1")
  (pin "2")
  (instances (project "retrovms" (path "" (reference "C32") (unit 1)))))
 (symbol
  (lib_id "Device:C")
  (at 78.74 81.28 0)
  (unit 1)
  (exclude_from_sim no)
  (in_bom yes)
  (on_board yes)
  (dnp no)
  (property "Reference" "C29" (at 73.66 78.74 0) (effects (font (size 1.27 1.27)) (justify left)))
  (property "Value" "100n" (at 76.2 83.82 0) (effects (font (size 1.27 1.27))))
  (property "Footprint" "Capacitor_SMD:C_0603_1608Metric" (at 79.7052 85.09 0) (effects (font (size 1.27 1.27)) (hide yes)))
  (property "Datasheet" "~" (at 78.74 81.28 0) (effects (font (size 1.27 1.27)) (hide yes)))
  (property "Description" "" (at 78.74 81.28 0) (effects (font (size 1.27 1.27)) (hide yes)))
  (property "Part #" "CGA3E3X7R1H474K080AE" (at -132.08 381 0) (effects (font (size 1.27 1.27)) (hide yes)))
  (property "Manufacturer" "TDK" (at -132.08 381 0) (effects (font (size 1.27 1.27)) (hide yes)))
  (property "LCSC" "C14663" (at 78.74 81.28 0) (effects (font (size 1.27 1.27)) (hide yes)))
  (property "LCSC_ext" "0" (at 78.74 81.28 0) (effects (font (size 1.27 1.27)) (hide yes)))
  (pin "1")
  (pin "2")
  (instances (project "retrovms" (path "" (reference "C29") (unit 1)))))
 (symbol
  (lib_id "power:GND")
  (at 170.18 128.27 0)
  (unit 1)
  (exclude_from_sim no)
  (in_bom yes)
  (on_board yes)
  (dnp no)
  (property "Reference" "#PWR0114" (at 170.18 134.62 0) (effects (font (size 1.27 1.27)) (hide yes)))
  (property "Value" "GND" (at 170.307 132.6642 0) (effects (font (size 1.27 1.27))))
  (property "Footprint" "" (at 170.18 128.27 0) (effects (font (size 1.27 1.27)) (hide yes)))
  (property "Datasheet" "" (at 170.18 128.27 0) (effects (font (size 1.27 1.27)) (hide yes)))
  (property "Description" "Power symbol creates a global label with name \"GND\" , ground" (at 170.18 128.27 0) (effects (font (size 1.27 1.27)) (hide yes)))
  (pin "1")
  (instances (project "retrovms" (path "" (reference "#PWR0114") (unit 1)))))
 (symbol
  (lib_id "power:GND")
  (at 184.15 123.19 0)
  (unit 1)
  (exclude_from_sim no)
  (in_bom yes)
  (on_board yes)
  (dnp no)
  (property "Reference" "#PWR0115" (at 184.15 129.54 0) (effects (font (size 1.27 1.27)) (hide yes)))
  (property "Value" "GND" (at 184.277 127.5842 0) (effects (font (size 1.27 1.27))))
  (property "Footprint" "" (at 184.15 123.19 0) (effects (font (size 1.27 1.27)) (hide yes)))
  (property "Datasheet" "" (at 184.15 123.19 0) (effects (font (size 1.27 1.27)) (hide yes)))
  (property "Description" "Power symbol creates a global label with name \"GND\" , ground" (at 184.15 123.19 0) (effects (font (size 1.27 1.27)) (hide yes)))
  (pin "1")
  (instances (project "retrovms" (path "" (reference "#PWR0115") (unit 1)))))
 (symbol
  (lib_id "Device:C")
  (at 170.18 120.65 0)
  (unit 1)
  (exclude_from_sim no)
  (in_bom yes)
  (on_board yes)
  (dnp no)
  (property "Reference" "C30" (at 170.6717 118.1596 0) (effects (font (size 1.27 1.27)) (justify left)))
  (property "Value" "100n" (at 172.72 123.19 0) (effects (font (size 1.27 1.27))))
  (property "Footprint" "Capacitor_SMD:C_0603_1608Metric" (at 171.1452 124.46 0) (effects (font (size 1.27 1.27)) (hide yes)))
  (property "Datasheet" "~" (at 170.18 120.65 0) (effects (font (size 1.27 1.27)) (hide yes)))
  (property "Description" "" (at 170.18 120.65 0) (effects (font (size 1.27 1.27)) (hide yes)))
  (property "Part #" "CGA3E3X7R1H474K080AE" (at -33.02 420.37 0) (effects (font (size 1.27 1.27)) (hide yes)))
  (property "Manufacturer" "TDK" (at -33.02 420.37 0) (effects (font (size 1.27 1.27)) (hide yes)))
  (property "LCSC" "C14663" (at 170.18 120.65 0) (effects (font (size 1.27 1.27)) (hide yes)))
  (property "LCSC_ext" "0" (at 170.18 120.65 0) (effects (font (size 1.27 1.27)) (hide yes)))
  (pin "1")
  (pin "2")
  (instances (project "retrovms" (path "" (reference "C30") (unit 1)))))
 (symbol
  (lib_id "power:GND")
  (at 78.74 91.44 0)
  (unit 1)
  (exclude_from_sim no)
  (in_bom yes)
  (on_board yes)
  (dnp no)
  (property "Reference" "#PWR0111" (at 78.74 97.79 0) (effects (font (size 1.27 1.27)) (hide yes)))
  (property "Value" "GND" (at 78.867 95.8342 0) (effects (font (size 1.27 1.27))))
  (property "Footprint" "" (at 78.74 91.44 0) (effects (font (size 1.27 1.27)) (hide yes)))
  (property "Datasheet" "" (at 78.74 91.44 0) (effects (font (size 1.27 1.27)) (hide yes)))
  (property "Description" "Power symbol creates a global label with name \"GND\" , ground" (at 78.74 91.44 0) (effects (font (size 1.27 1.27)) (hide yes)))
  (pin "1")
  (instances (project "retrovms" (path "" (reference "#PWR0111") (unit 1))))))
